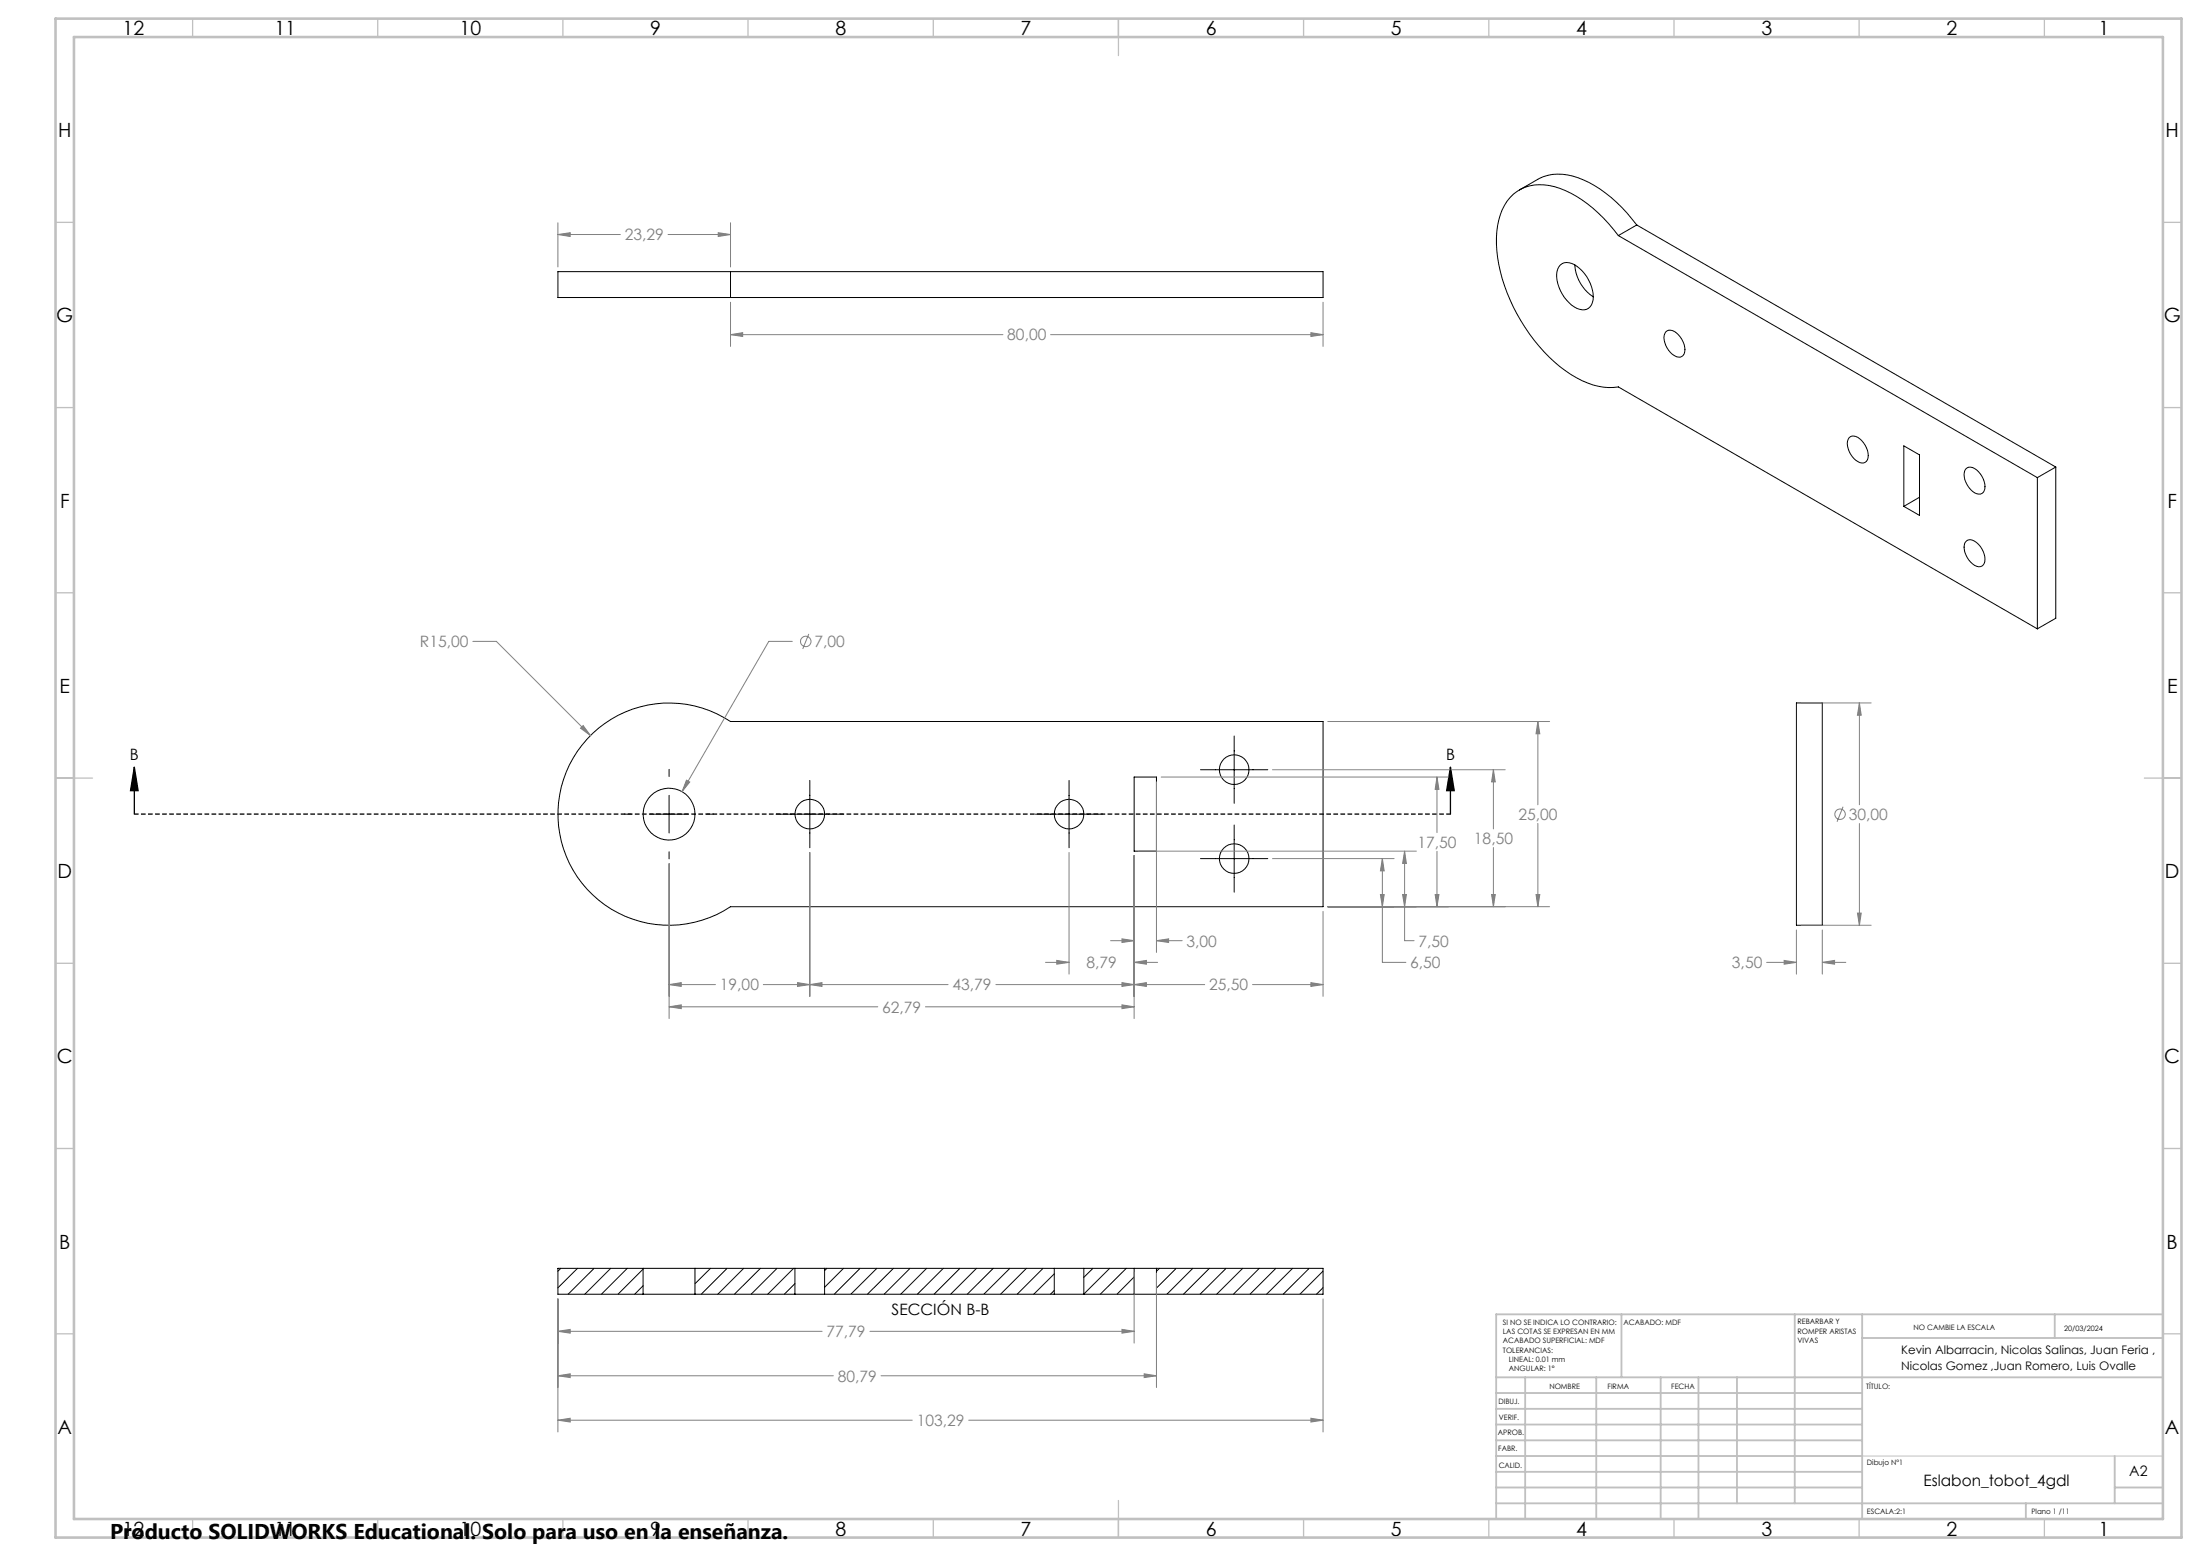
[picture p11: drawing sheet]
<svg xmlns="http://www.w3.org/2000/svg" width="594mm" height="420mm" viewBox="0 0 594 420" stroke-linecap="round" stroke-linejoin="round" font-family="sans-serif">
<g fill="none" stroke="#000" stroke-width=".27">
<path d="M410.2 51.3l5-2.9a13.5 13.5 0 0 1 12.4 .2 37.1 37.1 0 0 1 14.3 12.1M197.2 73.3h-46.6v7h46.6M197.2 73.3h160v7h-160M197.2 73.3v7M421.3 71.5a3.9 3.9 0 0 1 5.2 .9 10.1 10.1 0 0 1 3.5 9.2 2.73 2.73 0 0 1-4.2 1.6 10.5 10.5 0 0 1-5.4-10zM425.2 71.5a10.9 10.9 0 0 0 5 8.6M437 63.6a34.6 34.6 0 0 0-17.3-13.2 11.4 11.4 0 0 0-15 9 34.8 34.8 0 0 0 3 21.6 45.1 45.1 0 0 0 18 21 17.4 17.4 0 0 0 11.3 2.4l113.1 65.3M437 63.6l113.1 65.3M441.9 60.7l-4.9 2.9M441.9 60.7l113.2 65.4M449.8 89.6a2.3 2.3 0 0 1 3.4 .8 4.9 4.9 0 0 1 1.2 5.5 2.08 2.08 0 0 1-2.8-.2 5.7 5.7 0 0 1-2.1-5.7zM499.3 118.2a2.3 2.3 0 0 1 3.4 .7 4.9 4.9 0 0 1 1.2 5.6 2.08 2.08 0 0 1-2.8-.3 5.7 5.7 0 0 1-2.1-5.6z"/>
<path d="M514 120.4l4.3 2.4v16.3l-4.3-2.4zM518.3 134.2l-4.3 2.5M530.8 126.6a2.08 2.08 0 0 1 2.9 .2 5.7 5.7 0 0 1 2 5.7 1.66 1.66 0 0 1-2.6 .5 5.8 5.8 0 0 1-2.6-6zM550.1 128.9v40.8M555.1 126.1v40.8l-5 2.8M555.1 126.1l-5 2.8M530.8 146.2a1.99 1.99 0 0 1 2.9 .3 5.7 5.7 0 0 1 2 5.6 1.68 1.68 0 0 1-2.6 .5 5.8 5.8 0 0 1-2.6-6zM160 198a30.1 30.1 0 0 1 37.2-3.2h160v49.9h-160a30 30 0 0 1-40-6.3 30 30 0 0 1 2.8-40.4zM333.2 198.7v18.1M485 189.7h7v60h-7zM168.6 219.8h1.9M175.6 219.8h10.1"/>
<path d="M180.7 207.7v1.9M180.7 214.7v10.1M190.8 219.8h1.9M209.5 219.8h18.2M218.7 210.7v18.1M279.6 219.8h18.1M288.6 210.7v18.1M306.2 209.7h6v20h-6zM324.1 207.8h18.2M180.7 229.9v1.9M324.1 231.8h18.2M333.2 222.7v18.1"/>
<path d="M151.4 342.4l-.8 .7M155.9 342.4l-5.3 5.2M160.4 342.4l-7 6.9M164.9 342.4l-7 6.9M169.4 342.4l-7 6.9M173.6 342.4h14M173.6 349.3h14M173.6 342.4h-23v6.9h23M173.6 342.6l-6.7 6.7M173.6 347l-2.2 2.3M173.6 342.4v6.9M187.6 342.4v6.9"/>
<path d="M187.6 342.4h27M187.6 349.3h27M191.8 342.4l-4.2 4.1M196.3 342.4l-7 6.9M200.8 342.4l-7 6.9M205.3 342.4l-7 6.9M209.8 342.4l-7 6.9M214.3 342.4l-7 6.9M214.6 346.5l-2.8 2.8M214.6 342.4h8M214.6 349.3h8M214.6 342.4v6.9"/>
<path d="M222.6 342.4v6.9M222.6 342.4h62.1M222.6 349.3h62.1M223.3 342.4l-.7 .6M227.8 342.4l-5.2 5.1M232.2 342.4l-7 6.9M236.7 342.4l-7 6.9M241.2 342.4l-7 6.9M245.7 342.4l-7 6.9M250.2 342.4l-7 6.9M254.7 342.4l-7 6.9M259.2 342.4l-7 6.9"/>
<path d="M263.7 342.4l-7 6.9M268.2 342.4l-7 6.9M272.7 342.4l-7.1 6.9M277.1 342.4l-6.9 6.9M281.6 342.4l-7 6.9M284.7 349.3h7.9M284.7 342.4h7.9M284.7 343.8l-5.6 5.5M284.7 348.3l-1.1 1M284.7 342.4v6.9M292.6 342.4h64.6v6.9h-64.6M292.6 342.4v6.9"/>
<path d="M295.1 342.4l-2.5 2.4M299.6 342.4l-7 6.9M304.1 342.4l-7 6.9M306.2 342.4v6.9M306.2 344.7l-4.6 4.6M306.2 349.2l-.1 .1M312.2 342.4v6.9M313.1 342.4l-.9 .8M317.6 342.4l-5.4 5.3M322.1 342.4l-7 6.9M326.5 342.4l-7 6.9M331 342.4l-7 6.9"/>
<path d="M335.5 342.4l-7 6.9M340 342.4l-7 6.9M344.5 342.4l-7 6.9M349 342.4l-7 6.9M353.5 342.4l-7 6.9M357.2 343.1l-6.2 6.2M357.2 347.6l-1.7 1.7"/>
<circle cx="180.6" cy="219.7" r="7"/>
<circle cx="218.6" cy="219.7" r="4"/>
<circle cx="288.6" cy="219.8" r="4"/>
<circle cx="333.2" cy="207.8" r="4"/>
<circle cx="333.2" cy="231.8" r="4"/>
</g>
<g fill="none" stroke="#808080" stroke-width=".27">
<path d="M150.6 63.3l3.4-.5v1zM150.6 60.1v12M150.6 63.3h16.9M180.4 63.3h16.8M193.9 62.8l3.3 .5-3.3 .5zM197.2 60.1v12M197.2 90.3l3.3-.5v1zM197.2 81.6v11.9M197.2 90.3h73.6M283.7 90.3h73.5M353.9 89.8l3.3 .5-3.3 .5zM357.2 81.6v11.9"/>
<path d="M127.7 173.1h6.3l25.4 25.4M213.9 173.1h-6.3l-23.4 40.6M218.4 171.1l-1.7 4.1M156.7 196.6l.7-.8 2 2.7zM358.5 194.8h59.9M415.2 194.8l.5 3.3h-1zM415.2 194.8v22.4M486.3 189.7h18.9M502 189.7l.5 3.4h-1zM502 189.7v27.5M185.3 210.6l.9 .5-2 2.6zM312.2 211v46.1"/>
<path d="M313.5 209.7h77.7M343.6 207.8h62.8M388 209.7l.5 3.4h-1zM388 209.7v15M403.2 207.8l.5 3.2h-1zM403.2 207.8v15.9M497.6 217.8l-1.6 4M180.7 233.1v41.8M218.7 230.1v38.8M288.6 230.1v32.8M306.2 231v43.9M307.5 229.7h74.9"/>
<path d="M343.6 231.8h32.8M373.2 231.8l.5 3.3h-1zM373.2 231.8v28h6.4M379.2 229.7l.5 3.4h-1zM379.2 229.7v24.2h2.6M388 229.8v14.9M403.2 228.8v15.9M415.2 222.3v22.4M502 222.3v27.4M282.3 259.8h6.3M285.3 259.2l3.3 .6-3.3 .5zM299.9 253.9h6.3"/>
<path d="M302.9 253.4l3.3 .5-3.3 .5zM306.2 259.8l3.3-.6v1.1zM306.2 259.8h6.4M312.2 253.9l3.3-.5v1zM312.2 253.9h7M357.2 246v22.9M358.5 244.7h59.9M372.7 241.5h1l-.5 3.2zM378.7 241.5h1l-.5 3.2zM387.5 241.5h1l-.5 3.2zM402.7 241.5h1l-.5 3.2zM414.7 241.5h1l-.5 3.2z"/>
<path d="M477 259.8h8M481.7 259.2l3.3 .6-3.3 .5zM485 251v11.9M486.3 249.7h18.9M492 259.8l3.3-.6v1.1zM492 259.8h6.4M492 251v11.9M501.5 246.5h1l-.5 3.2zM180.7 271.8l3.2-.6v1.1zM180.7 265.8l3.2-.6v1.1zM180.7 265.8h12.5M180.7 271.8h56.3"/>
<path d="M206.1 265.8h49.9M215.3 265.2l3.4 .6-3.4 .5zM218.7 265.8l3.2-.6v1.1zM249.9 271.8h56.3M268.9 265.8h56.4M302.9 265.2l3.3 .6-3.3 .5zM302.9 271.2l3.3 .6-3.3 .5zM306.2 265.8l3.3-.6v1.1zM338.2 265.8h19M353.9 265.2l3.3 .6-3.3 .5zM150.6 359.4l3.4-.6v1.1zM150.6 350.6v35.9"/>
<path d="M150.6 359.4h71.4M234.9 359.4h71.3M302.9 358.8l3.3 .6-3.3 .5zM306.2 343.6v18.9M312.2 343.6v30.9M357.2 350.6v35.9M150.6 371.4l3.4-.6v1zM150.6 371.4h74.4M237.9 371.4h74.3M308.9 370.8l3.3 .6-3.3 .4zM150.6 383.3l3.4-.5v1zM150.6 383.3h95.7"/>
<path d="M261.5 383.3h95.7M353.9 382.8l3.3 .5-3.3 .5z"/>
<circle cx="217.6" cy="173.1" r="1.41"/>
<circle cx="496.8" cy="219.8" r="1.41"/>
</g>
<path d="M36.3 207.1l1 6.3h-2.1zM36.3 207.1v12.7M391.6 207.1l1 6.3h-2zM391.6 207.1v12.7" fill="none" stroke="#000" stroke-width=".35"/>
<path d="M391.6 219.7h-355.3" fill="none" stroke="#000" stroke-width=".35" stroke-dasharray="1.3 .6" stroke-dashoffset=".1" stroke-linecap="butt"/>
<path d="M502.8 393h81.2" fill="none" stroke="#c0c0c0" stroke-width=".27"/>
<g fill="none" stroke="#c0c0c0" stroke-width=".35">
<path d="M52 5v5M102 5v5M152 5v5M202 5v5M252 5v5M302 5v10M352 5v5M402 5v5M452 5v5M502 5v5M552 5v5M15 60h5"/>
<path d="M584 60h5M15 110h5M584 110h5M15 160h5M584 160h5M15 210h10M579 210h10M15 260h5M584 260h5M15 310h5M584 310h5M15 360h5"/>
<path d="M584 360h5M52 410v5M102 410v5M152 410v5M202 410v5M252 410v5M302 405v10M352 410v5M402 410v5M452 410v5M502 410v5M552 410v5"/>
</g>
<g fill="none" stroke="#c0c0c0" stroke-width=".5">
<path d="M437.8 354.8v17M484.6 354.8v51M502.8 354.8v55.2M554.8 354.8v6.4M584 354.8h-180v55.2M404 371.8h180M404 376h98.8M411.8 371.8v38.2M431 371.8v38.2M448.4 371.8v38.2M458.6 371.8v38.2M469 371.8v34"/>
<path d="M502.8 361.2h81.2M404 388.8h98.8M404 384.5h98.8M404 380.3h98.8M404 397.3h98.8M404 393h98.8M571 393v12.8M404 405.8h180M404 401.5h98.8M547 405.8v4.2M571 401.5h13"/>
</g>
<path d="M15 5h574v410h-574zM20 10h564v400h-564z" fill="none" stroke="#c0c0c0" stroke-width=".7"/>
<path d="M391.6 207.1l1 6.3h-2zM36.3 207.1l1 6.3h-2.1z" fill="#000"/>
<path d="M302.9 253.4l3.3 .5-3.3 .5zM312.2 253.9l3.3-.5v1zM306.2 259.8l3.3-.6v1.1zM285.3 259.2l3.3 .6-3.3 .5zM306.2 265.8l3.3-.6v1.1zM353.9 265.2l3.3 .6-3.3 .5zM302.9 265.2l3.3 .6-3.3 .5zM218.7 265.8l3.2-.6v1.1zM302.9 271.2l3.3 .6-3.3 .5zM180.7 271.8l3.2-.6v1.1zM372.7 241.5h1l-.5 3.2zM373.2 231.8l.5 3.3h-1zM378.7 241.5h1l-.5 3.2zM379.2 229.7l.5 3.4h-1zM387.5 241.5h1l-.5 3.2zM388 209.7l.5 3.4h-1zM402.7 241.5h1l-.5 3.2zM403.2 207.8l.5 3.2h-1zM414.7 241.5h1l-.5 3.2zM415.2 194.8l.5 3.3h-1zM185.3 210.6l-1.1 3.1 2-2.6zM157.4 195.8l-.7 .8 2.7 1.9zM180.7 265.8l3.2-.6v1.1zM215.3 265.2l3.4 .6-3.4 .5zM197.2 90.3l3.3-.5v1zM353.9 89.8l3.3 .5-3.3 .5zM193.9 62.8l3.3 .5-3.3 .5zM150.6 63.3l3.4-.5v1zM481.7 259.2l3.3 .6-3.3 .5zM492 259.8l3.3-.6v1.1zM502 189.7l.5 3.4h-1zM501.5 246.5h1l-.5 3.2zM150.6 359.4l3.4-.6v1.1zM302.9 358.8l3.3 .6-3.3 .5zM150.6 371.4l3.4-.6v1zM308.9 370.8l3.3 .6-3.3 .4zM150.6 383.3l3.4-.5v1zM353.9 382.8l3.3 .5-3.3 .5z" fill="#808080"/>
<text font-size="5.8" x="29.7" y="415.3">Producto SOLIDWORKS Educational. Solo para uso en la enseñanza.</text>
<g font-size="5.3">
<text x="33.1" y="9.5">12</text>
<text x="74.1" y="9.5">11</text>
<text x="124.1" y="9.5">10</text>
<text x="175.6" y="9.5">9</text>
<text x="225.6" y="9.5">8</text>
<text x="275.6" y="9.5">7</text>
<text x="325.6" y="9.5">6</text>
<text x="375.6" y="9.5">5</text>
<text x="425.6" y="9.5">4</text>
<text x="475.6" y="9.5">3</text>
<text x="525.6" y="9.5">2</text>
<text x="566.6" y="9.5">1</text>
<text x="15.7" y="37">H</text>
<text x="584.7" y="37">H</text>
<text x="15.2" y="87">G</text>
<text x="584.2" y="87">G</text>
<text x="16.2" y="137">F</text>
<text x="585.2" y="137">F</text>
<text x="16.1" y="187">E</text>
<text x="585.1" y="187">E</text>
<text x="15.5" y="237">D</text>
<text x="584.5" y="237">D</text>
<text x="15.4" y="287">C</text>
<text x="584.4" y="287">C</text>
<text x="16" y="337">B</text>
<text x="585" y="337">B</text>
<text x="15.5" y="387">A</text>
<text x="584.5" y="387">A</text>
<text x="33.1" y="414.5">12</text>
<text x="74.1" y="414.5">11</text>
<text x="124.1" y="414.5">10</text>
<text x="175.6" y="414.5">9</text>
<text x="225.6" y="414.5">8</text>
<text x="275.6" y="414.5">7</text>
<text x="325.6" y="414.5">6</text>
<text x="375.6" y="414.5">5</text>
<text x="425.6" y="414.5">4</text>
<text x="475.6" y="414.5">3</text>
<text x="525.6" y="414.5">2</text>
<text x="566.6" y="414.5">1</text>
</g>
<g font-size="4.2" fill="#808080">
<text x="168.7" y="64.9">23,29</text>
<text x="272" y="91.9">80,00</text>
<text x="113.4" y="174.7">R15,00</text>
<text x="219.9" y="174.7">7,00</text>
<text x="410" y="221.3">25,00</text>
<text x="499.2" y="221.3">30,00</text>
<text x="398" y="227.8">18,50</text>
<text x="382.7" y="228.8">17,50</text>
<text x="320.4" y="255.5">3,00</text>
<text x="383" y="255.5">7,50</text>
<text x="293.4" y="261.3">8,79</text>
<text x="380.8" y="261.3">6,50</text>
<text x="467.6" y="261.3">3,50</text>
<text x="194.4" y="267.3">19,00</text>
<text x="257.2" y="267.3">43,79</text>
<text x="326.5" y="267.3">25,50</text>
<text x="238.2" y="273.3">62,79</text>
<text x="223.2" y="360.9">77,79</text>
<text x="226.2" y="372.9">80,79</text>
<text x="247.5" y="384.9">103,29</text>
</g>
<g font-size="4.2">
<text x="35.1" y="205.1">B</text>
<text x="390.4" y="205.1">B</text>
<text x="240.7" y="354.9">SECCIÓN B-B</text>
<text x="519.4" y="401">Eslabon_tobot_4gdl</text>
</g>
<text font-size="3.9" x="574.9" y="398.5">A2</text>
<g font-size="3.2">
<text x="513.3" y="365.4">Kevin Albarracin, Nicolas Salinas, Juan Feria ,</text>
<text x="513.3" y="369.8">Nicolas Gomez ,Juan Romero, Luis Ovalle</text>
</g>
<g font-size="2">
<text x="405.8" y="357.6">SI NO SE INDICA LO CONTRARIO:</text>
<text x="438.4" y="357.6">ACABADO: MDF</text>
<text x="485.3" y="357.5">REBARBAR Y</text>
<text x="485.3" y="360">ROMPER ARISTAS</text>
<text x="516.6" y="359">NO CAMBIE LA ESCALA</text>
<text x="557.3" y="359.2">20/03/2024</text>
<text x="405.8" y="360.1">LAS COTAS SE EXPRESAN EN MM</text>
<text x="405.8" y="362.6">ACABADO SUPERFICIAL: MDF</text>
<text x="405.8" y="365.1">TOLERANCIAS:</text>
<text x="485.3" y="362.5">VIVAS</text>
<text x="407.4" y="367.6">LINEAL: 0.01 mm</text>
<text x="407.4" y="370.1">ANGULAR: 1°</text>
<text x="418.3" y="375">NOMBRE</text>
<text x="434" y="374.9">FIRMA</text>
<text x="451.2" y="374.9">FECHA</text>
<text x="503.9" y="374.9">TÍTULO:</text>
<text x="404.6" y="379.1">DIBUJ.</text>
<text x="404.7" y="383.3">VERIF.</text>
<text x="404.4" y="387.4">APROB.</text>
<text x="404.5" y="391.8">FABR.</text>
<text x="504.1" y="395.5">Dibujo Nº1</text>
<text x="404.7" y="396.1">CALID.</text>
<text x="504.1" y="408.6">ESCALA:2:1</text>
<text x="548.5" y="408.6">Plano 1 /11</text>
</g>
</svg>
